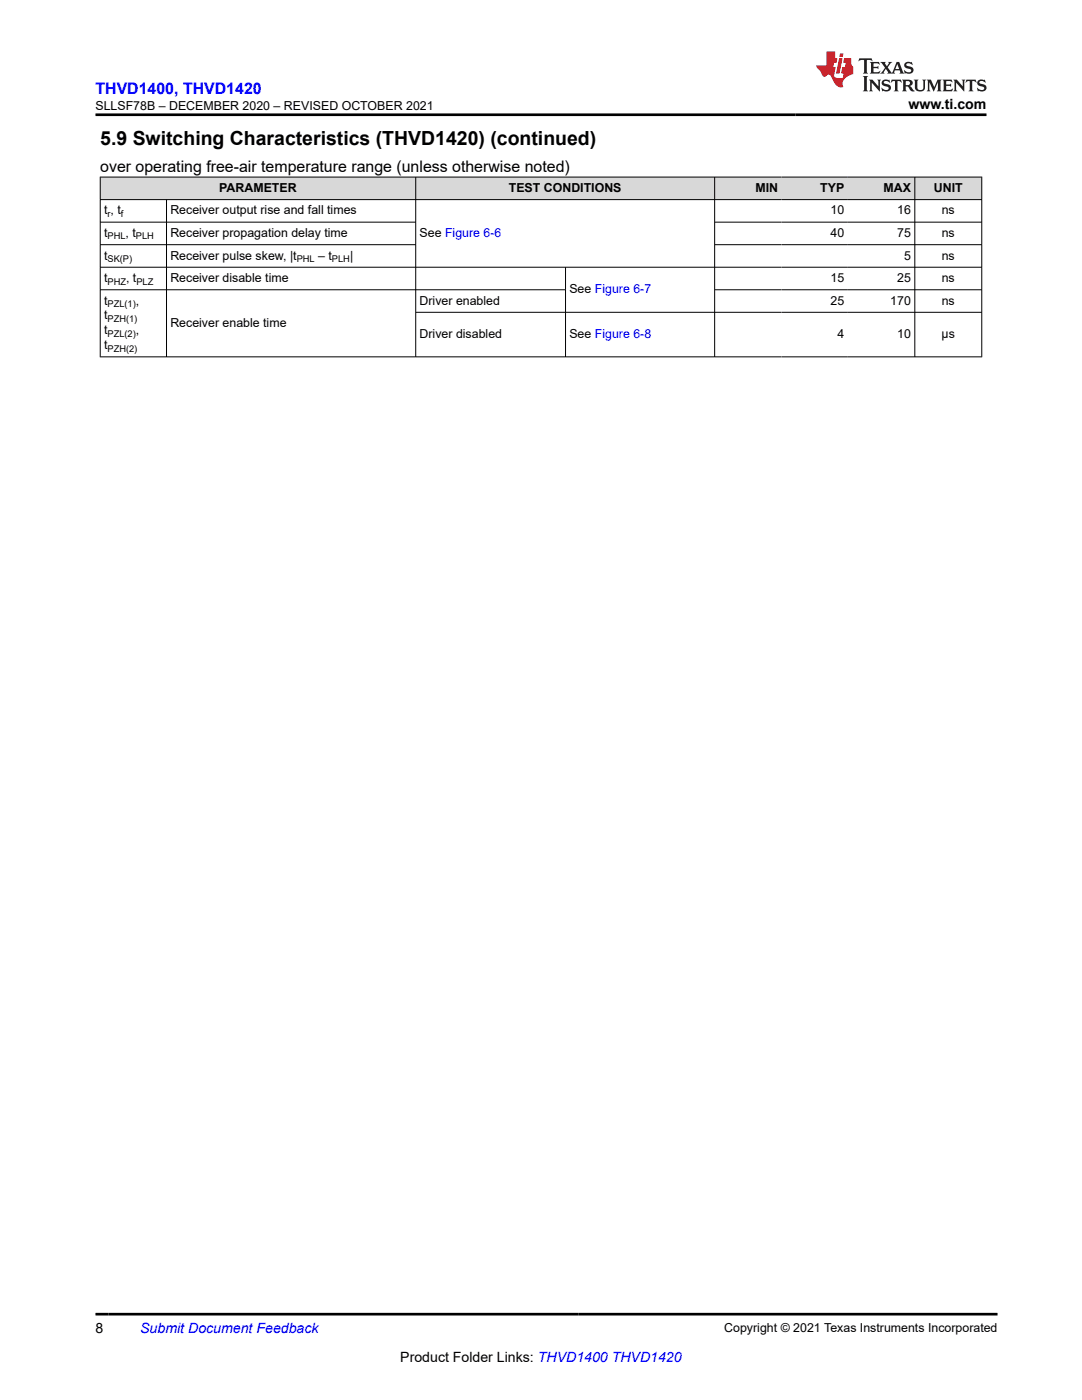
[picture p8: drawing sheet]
<svg xmlns="http://www.w3.org/2000/svg" width="216mm" height="279mm" viewBox="0 0 216 279" stroke-linecap="round" stroke-linejoin="round" font-family="sans-serif">
<g fill="#d8d8d8">
<path d="M20 35.3h175.9v4.5h-175.9z" fill-rule="evenodd"/>
<path d="M20.1 35.4h62.8v4.4h-62.8z" fill-rule="evenodd"/>
<path d="M83 35.4h59.5v4.4h-59.5z" fill-rule="evenodd"/>
<path d="M142.7 35.4h13.3v4.4h-13.3z" fill-rule="evenodd"/>
<path d="M156 35.4h13.2v4.4h-13.2z" fill-rule="evenodd"/>
<path d="M169.2 35.4h13.3v4.4h-13.3z" fill-rule="evenodd"/>
<path d="M182.6 35.4h13.2v4.4h-13.2z" fill-rule="evenodd"/>
</g>
<g fill="none" stroke="#000" stroke-width=".2">
<path d="M19.9 35.3h176.1M19.9 39.8h176.1M20 35.3v36M33.2 39.8v31.5M83 35.3v36M142.6 35.3v36M182.5 35.3v36M195.9 35.3v36M19.9 44.3h63.1M19.9 53.3h176.1M19.9 48.8h63.1M19.9 57.8h93"/>
<path d="M112.8 53.3v18M142.6 44.3h53.4M142.6 48.8h53.4M142.6 57.8h53.4M19.9 71.2h176.1M83 62.3h113"/>
</g>
<path d="M171.5 11.6l-.2 .6 .5-.2h.6v.1v2.2l-.2 .4h1l-.2-.4v-2.2v-.1h.5l.5 .2-.1-.6zM173.6 12.4l.2 .3v1.6l-.2 .4h1.9l.1-.6a1.08 1.08 0 0 1-1.3 .2v-.7h.6l.4 .2v-.7l-.4 .2h-.6v-.5l.2-.2a1 1 0 0 1 1 .3l-.1-.5zM175.7 12.4l.9 1.1-1 1.2h.9l-.2-.2 .5-.8 .4 .8-.2 .2h1.6l-.2-.2 .2-.5h.9l.1 .5-.1 .2h.9l-.2-.4-.8-1.9h-.5l-.9 2.1-.9-1.1 .9-1h-.8l.2 .2-.4 .6-.4-.6 .2-.2zM179 12.8l.4 1h-.7zM180.7 12.5a.65 .65 0 0 0-.2 .7 .65 .65 0 0 0 .6 .5l.6 .1 .1 .3a.79 .79 0 0 1-.7 .4 .79 .79 0 0 1-.7-.5l.1 .7 .2-.1a.93 .93 0 0 0 1.1 0 .93 .93 0 0 0 .4-.9 1.46 1.46 0 0 0-1.2-.6l-.1-.3a1.09 1.09 0 0 1 1.2 .2l-.2-.6-.1 .1-.5-.2zM172.2 15.2l.2 .4v2.2l-.2 .4h1l-.2-.4v-2.2l.2-.4zM173.4 15.9l.2 .4v1.5l-.2 .4h.8l-.3-.4 .1-1.3 1.6 1.8v-2l.2-.4h-.7l.1 .2 .1 1.1-1.2-1.3zM176.2 16a.65 .65 0 0 0-.2 .8 .65 .65 0 0 0 .6 .4l.6 .2 .1 .2a.79 .79 0 0 1-.7 .4 .79 .79 0 0 1-.7-.5l.1 .7 .2-.1a.93 .93 0 0 0 1.1 .1 .93 .93 0 0 0 .4-1 1.46 1.46 0 0 0-1.2-.5l-.1-.4a1.09 1.09 0 0 1 1.2 .2l-.1-.6-.2 .1-.5-.1zM177.9 15.9l-.1 .6a.63 .63 0 0 1 .8-.3v1.6l-.3 .4h1l-.2-.4v-1.6a.66 .66 0 0 1 .8 .3l-.1-.6zM180 15.9l.2 .4v1.5l-.2 .4h1l-.2-.2-.1-.7h.5l.1 .2a.79 .79 0 0 0 1.2 .6l-1-.9a.61 .61 0 0 0 .6-.6 .61 .61 0 0 0-.5-.7zM180.8 16.2h.1a.47 .47 0 0 1 .5 .1 .47 .47 0 0 1 .1 .5l-.1 .1-.7 .1zM182.3 15.9l.2 .2a2.27 2.27 0 0 0 .4 2 1.04 1.04 0 0 0 1.7-.7v-1.3l.2-.2h-.8l.2 .4v1.1a.6 .6 0 0 1-.6 .6 .6 .6 0 0 1-.6-.6v-1.1l.3-.4zM184.9 15.9l.2 .4v1.5l-.2 .4h.8l-.3-.4v-1.4l.9 1.9 .9-1.9v1.4l-.3 .4h1l-.2-.4v-1.5l.2-.4h-.8l-.7 1.5-.6-1.5zM188.1 15.9l.2 .4v1.5l-.2 .4h1.9l.1-.6a1.09 1.09 0 0 1-1.3 .2v-.7h.6l.4 .2v-.6l-.4 .2h-.6v-.6l.2-.1a1.01 1.01 0 0 1 1 .3l-.1-.6zM190.2 15.9l.3 .4v1.5l-.3 .4h.8l-.2-.4v-1.3l1.6 1.8v-2l.2-.4h-.7l.2 .2v1.1l-1.2-1.3zM192.8 15.9l-.1 .6a.63 .63 0 0 1 .8-.3v1.6l-.3 .4h1l-.2-.4v-1.6a.66 .66 0 0 1 .8 .3l-.1-.6zM195.2 16a.65 .65 0 0 0-.2 .8 .65 .65 0 0 0 .6 .4l.6 .2 .2 .2a.79 .79 0 0 1-.7 .4 .79 .79 0 0 1-.7-.5l.1 .7 .2-.1a.93 .93 0 0 0 1 .1 .93 .93 0 0 0 .5-1 1.46 1.46 0 0 0-1.3-.5v-.4a1.09 1.09 0 0 1 1.2 .2l-.2-.6-.2 .1-.5-.1z" fill="#231f20"/>
<path d="M164.9 10.3v2.7h-2l.1 .4 .8 1a.95 .95 0 0 0 1 .9 .59 .59 0 0 1 .5-.4 .59 .59 0 0 1 .5 .3l.4 .8a1.59 1.59 0 0 0 2.1 1.4 1.61 1.61 0 0 1 1-2.3l1-.3-.1-1.5a1.59 1.59 0 0 1-.3-1.7h-1.5l-.2 .9h.6l-.2 .9h-.5l-.2 .9v.3l.4 .1-.1 .9h-.7a.73 .73 0 0 1-1-.7l.3-1.5h-.5l.1-.9h.5l.2-.9h-.5v-1.3zM167.4 11.6l-.6 3.1h.7l.6-3.1zM167.6 10.7l-.1 .6h.7l.1-.6z" fill="#ed1c24"/>
<path d="M19 22.9h177.8M19 262.3h180" fill="none" stroke="#000" stroke-width=".53"/>
<text font-size="3.9" x="20" y="28.8">5.9 Switching Characteristics (THVD1420) (continued)</text>
<text font-size="3.2" fill="#00f" x="19" y="18.7">THVD1400, THVD1420</text>
<text font-size="3.2" x="20" y="34.3">over operating free-air temperature range (unless otherwise noted)</text>
<g font-size="2.8">
<text x="181.3" y="21.8">www.ti.com</text>
<text x="19" y="266.1">8</text>
<text x="79.9" y="271.7">Product Folder Links: THVD1400 THVD1420</text>
</g>
<text font-size="2.8" fill="#00f" x="28" y="266.1">Submit Document Feedback</text>
<g font-size="2.5">
<text x="19" y="21.9">SLLSF78B – DECEMBER 2020 – REVISED OCTOBER 2021</text>
<text x="43.7" y="38.3">PARAMETER</text>
<text x="101.5" y="38.3">TEST CONDITIONS</text>
<text x="150.7" y="38.3">MIN</text>
<text x="163.7" y="38.3">TYP</text>
<text x="176.3" y="38.3">MAX</text>
<text x="186.3" y="38.3">UNIT</text>
<text x="20.8" y="42.8">t , t</text>
<text x="20.8" y="47.3">t</text>
<text x="25.1" y="47.3">, t</text>
<text x="34" y="42.8">Receiver output rise and fall times</text>
<text x="34" y="47.3">Receiver propagation delay time</text>
<text x="83.7" y="47.3">See Figure 6-6</text>
<text x="165.7" y="42.8">10</text>
<text x="165.7" y="47.3">40</text>
<text x="179" y="42.8">16</text>
<text x="179" y="47.3">75</text>
<text x="187.9" y="42.8">ns</text>
<text x="187.9" y="47.3">ns</text>
<text x="20.8" y="51.8">t</text>
<text x="34" y="51.8">Receiver pulse skew, |t</text>
<text x="63.5" y="51.8">– t</text>
<text x="69.8" y="51.8">|</text>
<text x="180.4" y="51.8">5</text>
<text x="187.9" y="51.8">ns</text>
<text x="20.8" y="56.3">t</text>
<text x="25.2" y="56.3">, t</text>
<text x="34" y="56.3">Receiver disable time</text>
<text x="113.6" y="58.5">See Figure 6-7</text>
<text x="165.7" y="56.3">15</text>
<text x="179" y="56.3">25</text>
<text x="187.9" y="56.3">ns</text>
<text x="20.8" y="63.8">t</text>
<text x="20.8" y="60.8">t</text>
<text x="27.1" y="60.8">,</text>
<text x="34" y="65.2">Receiver enable time</text>
<text x="83.7" y="60.8">Driver enabled</text>
<text x="165.7" y="60.8">25</text>
<text x="177.7" y="60.8">170</text>
<text x="187.9" y="60.8">ns</text>
<text x="20.8" y="66.7">t</text>
<text x="20.8" y="69.7">t</text>
<text x="27.1" y="66.7">,</text>
<text x="83.7" y="67.5">Driver disabled</text>
<text x="113.6" y="67.5">See Figure 6-8</text>
<text x="167.1" y="67.5">4</text>
<text x="179" y="67.5">10</text>
<text x="187.9" y="67.5">µs</text>
<text x="144.5" y="265.8">Copyright © 2021 Texas Instruments Incorporated</text>
</g>
<g font-size="1.9">
<text x="21.5" y="43.3">r</text>
<text x="21.5" y="47.8">PHL</text>
<text x="24.1" y="43.3">f</text>
<text x="27.1" y="47.8">PLH</text>
<text x="21.5" y="52.3">SK(P)</text>
<text x="59.2" y="52.3">PHL</text>
<text x="66.2" y="52.3">PLH</text>
<text x="21.5" y="56.8">PHZ</text>
<text x="27.2" y="56.8">PLZ</text>
<text x="21.5" y="61.3">PZL(1)</text>
<text x="21.5" y="64.2">PZH(1)</text>
<text x="21.5" y="67.2">PZL(2)</text>
<text x="21.5" y="70.2">PZH(2)</text>
</g>
</svg>
